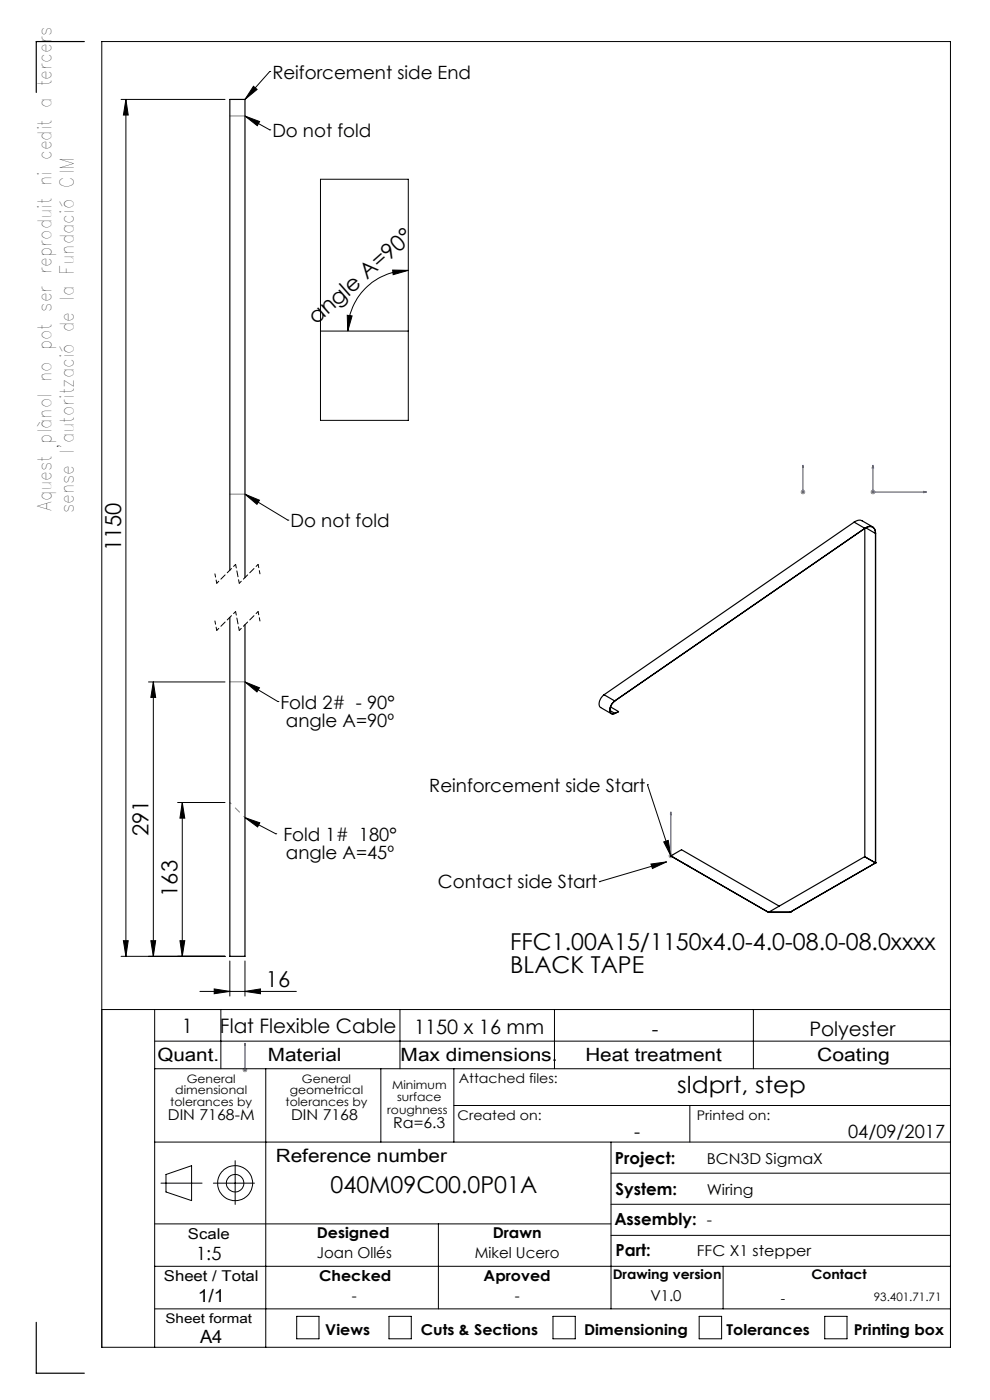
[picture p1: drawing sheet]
<svg xmlns="http://www.w3.org/2000/svg" width="210mm" height="297mm" viewBox="0 0 210 297" stroke-linecap="round" stroke-linejoin="round" font-family="sans-serif">
<g fill="none" stroke="#000" stroke-width=".21">
<path d="M21.6 8.8h180v277h-180zM53.8 18.3l.7 .7-2.5 2.1zM57.2 15.2h.1M57.2 15.2l-5.2 5.9M25.7 21.1h22M26.7 21.1l.5 3.3h-1zM26.7 21.1v181.8M52 24.6l5.2 2.9M52 24.6l3.1 1.2-.5 .9zM57.2 27.5h.1M68 38h18.6v51.2h-18.6zM83.3 57.3l3.3 .1-3.2 .9z"/>
<path d="M86.6 57.4a12.9 12.9 0 0 0-12.8 12.8M68 70.2h18.6M73.7 66.9l1 .1-.9 3.2zM52 104.8l9.1 5.5M52 104.8l3 1.3-.5 .9zM61.1 110.3h.1M31.5 144.7h16.2M32.5 144.7l.5 3.3h-1zM32.5 144.7v58.2M52 144.7l6.9 4.1M52 144.7l3 1.2-.5 .9zM58.9 148.8h.1"/>
<path d="M37.7 170.2h10M38.7 170.2l.5 3.4h-1zM38.7 170.2v32.7M52 173.5l6.5 3.4M52 173.5l3.1 1.1-.5 .8zM58.5 176.9h.1M137.3 166.5h.1M137.3 166.5l5 15.1M140.8 178.6l.9-.3 .6 3.3zM26.2 199.6h1l-.5 3.3zM32 199.6h1l-.5 3.3zM38.2 199.6h1l-.5 3.3z"/>
<path d="M127.1 187h.1M138.1 183.3l3.3-.5-3 1.5zM141.4 182.8l-14.3 4.2M21.6 214.2h180M25.7 202.9h22M32.8 214.2v71.6M42.4 210.3h20.5M45.4 209.8l3.4 .5-3.4 .5zM46.8 214.2v12.5M48.8 203.9v7.4M52 210.3l3.2-.5v1zM52 203.9v7.4"/>
<path d="M84.8 214.2v12.5M117.6 214.2v12.5M159.8 214.2v12.5M32.8 220.9h168.8M32.8 226.7h168.8M56.4 226.7v59.1M80.8 226.7v15.6M96.3 226.7v15.6M96.3 234.5h105.3M146.3 234.5v7.8M32.8 259.6h96.8M32.8 242.3h168.8"/>
<path d="M34.1 251h8.8M35.2 249.2l5.4-1.9v7.4l-5.4-1.8zM45.3 251h8.7M49.9 246.2v9.3M93 259.6v18.1M129.6 242.3v35.4M129.6 255.5h72M129.6 248.9h72M32.8 268.6h168.8M62.9 279.3h4.8v4.7h-4.8zM82.5 279.3h4.7v4.7h-4.7zM117.3 279.3h4.7v4.7h-4.7z"/>
<path d="M129.6 262.1h72M148.3 279.3h4.8v4.7h-4.8zM153.4 268.6v9.1M174.9 279.3h4.8v4.7h-4.8zM201.6 277.7h-168.8"/>
<circle cx="49.9" cy="251" r="1.87"/>
<circle cx="49.9" cy="251" r="3.7"/>
</g>
<g fill="none" stroke="#00f" stroke-width=".21">
<path d="M170.3 98.7v.6v-.6M170.3 98.7v5.7M185.2 98.7l.1 .6h-.3zM185.2 98.7v5.7h11.3M170.3 104.2v.3zM170.3 104.4h.1M196 104.2l.5 .2-.5 .1zM142.3 172.3l.1 .5-.2-.1zM142.3 172.3v9.3l4 2.3M145.9 183.5l.4 .4-.4-.1zM52 221.3v.6v-.6M52 226.8v.3z"/>
<path d="M52 227h.1M52 221.3v5.7"/>
</g>
<g fill="none" stroke="#808080" stroke-width=".21">
<path d="M169.8 104.4h1M170 104l.7 .7M170.3 103.9v1M170.7 104l-.7 .7M184.6 104.4h1.1M184.8 104l.7 .7M185.2 103.9v1M185.5 104l-.7 .7M141.8 181.6h1M142 181.2l.7 .7M142.3 181.1v1M142.7 181.2l-.7 .7"/>
<path d="M51.4 227h1.1M51.6 226.6l.7 .7M52 226.5v1M52.3 226.6l-.7 .7"/>
</g>
<path d="M46 133.7l-.4-2M46 123.7l-.4-2M55.1 131.7l-.3-2M55.1 121.7l-.3-2" fill="none" stroke="#000" stroke-width=".21" stroke-dasharray="1.3 .6" stroke-dashoffset=".6"/>
<path d="M50 119.7l-4 4M54.8 119.7l-4 4M50 129.7l-4 4M54.8 129.7l-4 4" fill="none" stroke="#000" stroke-width=".21" stroke-dasharray="1.3 .6" stroke-dashoffset=".7"/>
<path d="M50.8 133.7l-.8-4M50.8 123.7l-.8-4" fill="none" stroke="#000" stroke-width=".21" stroke-dasharray="1.3 .6" stroke-dashoffset=".5"/>
<path d="M52 173.4l-3.2-3.2" fill="none" stroke="#808080" stroke-width=".21" stroke-dasharray="15.2 1.3 1.3 1.3" stroke-dashoffset="14.9"/>
<path d="M52 24.6h-3.2M52 104.8h-3.2M52 144.6h-3.2" fill="none" stroke="#808080" stroke-width=".21" stroke-dasharray="15.2 1.3 1.3 1.3"/>
<path d="M17.9 8.8h-10.2v10.8M7.7 280.5v10.8h10.2" fill="none" stroke="#000" stroke-width=".25"/>
<g fill="#000">
<path d="M53.8 18.3l.7 .7-2.5 2.1zM52 24.6l3.1 1.2-.5 .9zM52 104.8l3 1.3-.5 .9zM52 144.7l3 1.2-.5 .9zM52 173.5l3.1 1.1-.5 .8zM140.8 178.6l.9-.3 .6 3.3zM138.1 183.3l3.3-.5-3 1.5z"/>
<path d="M83.3 57.3l3.3 .1-3.2 .9zM73.7 66.9l1 .1-.9 3.2z"/>
</g>
<g fill="#00f">
<path d="M170.3 98.7v.6zM170.3 104.2v.3zM185.2 98.7l-.2 .6h.3zM196 104.2v.3l.5-.1zM145.9 183.5l.4 .4-.4-.1zM142.3 172.3l.1 .5-.2-.1z"/>
<path d="M52 221.3v.6zM52 226.8v.3z"/>
</g>
<g fill="#000">
<path d="M38.2 199.6h1l-.5 3.3zM38.7 170.2l.5 3.4h-1zM32 199.6h1l-.5 3.3zM32.5 144.7l.5 3.3h-1zM26.2 199.6h1l-.5 3.3zM26.7 21.1l.5 3.3h-1z"/>
<path d="M45.4 209.8l3.4 .5-3.4 .5zM52 210.3l3.2-.5v1z"/>
</g>
<g fill="none" stroke="#000" stroke-width=".25">
<path d="M181.2 110.8l.7-.4 .6-.1 2.6 1.5M181.2 110.8l2.2 1.3M181.2 110.8l-53.1 36.6M183.4 112.1a1.31 1.31 0 0 1 1.6-.4 1.31 1.31 0 0 1 .7 1.4M183.4 112.1a1.29 1.29 0 0 1 1.6-.3 1.29 1.29 0 0 1 .7 1.4M183.4 112.1l-53 36.6M183.4 112.1v69.6M183.7 112l2 1.2M185.7 113.1v.1M185.7 113.1v70M48.8 121v-99.9h3.2v101.5M48.8 131v71.9h3.2v-70.4"/>
<path d="M128.1 147.4a2.09 2.09 0 0 0-.8 2.6l2.4 1.4M128.1 147.4l2.3 1.3M129.4 150.7l1 .6M129.5 150l1.7 1M130.4 148.7a2.11 2.11 0 0 0-.8 2.6l.4 .2 .4-.1M130.4 148.7a2 2 0 0 0-.8 2.6l.4 .1 .4-.1M130.4 148.7h.1M130.4 151.3v.1M131.2 151l-.8 .4M131.2 151l-.8 .3M142.3 181.6l2.3-1.3 20.7 11.9M142.3 181.6l20.7 12"/>
<path d="M142.3 181.6h.1M163 193.5h.1M163 193.5v.1M163.2 193.5l-.2 .1M163.2 193.5h-.2M163.2 193.5h4.5M167.6 193.5h.1M167.7 193.5l-4.6 .1M167.7 193.5h.1M183.4 181.7h.1M183.4 181.7l-20.2 11.8M183.4 181.7l2.3 1.4"/>
<path d="M185.7 183.1h.1M185.7 183.1l-18 10.4"/>
</g>
<g font-size="4.9">
<text x="108.2" y="201.6">FFC1.00A15/1150x4.0-4.0-08.0-08.0xxxx</text>
<text x="108.2" y="206.5">BLACK TAPE</text>
<text x="143.7" y="231.9">sldprt, step</text>
<text x="70.1" y="253">040M09C00.0P01A</text>
</g>
<g font-size="4.7">
<text x="67.1" y="69" transform="rotate(-42 67.1 69)">angle A=90°</text>
<text x="25.7" y="117" transform="rotate(-90 25.7 117)">1150</text>
<text x="31.5" y="177.4" transform="rotate(-90 31.5 177.4)">291</text>
<text x="37.7" y="190.2" transform="rotate(-90 37.7 190.2)">163</text>
<text x="56.4" y="209.3">16</text>
</g>
<g font-size="4.2">
<text x="38.6" y="219.1">1</text>
<text x="46.7" y="219.2">Flat Flexible Cable</text>
<text x="87.8" y="219.5">1150 x 16 mm</text>
<text x="138.3" y="219.7">-</text>
<text x="171.7" y="219.7">Polyester</text>
</g>
<g font-size="4">
<text x="10.9" y="108.4" transform="rotate(-90 10.9 108.4)">Aquest plànol no pot ser reproduit ni cedit a tercers</text>
<text x="15.6" y="108.9" transform="rotate(-90 15.6 108.9)">sense l'autorització de la Fundació CIM</text>
</g>
<g font-size="3.9">
<text x="57.8" y="16.7">Reiforcement side End</text>
<text x="57.8" y="29">Do not fold</text>
<text x="61.6" y="111.8">Do not fold</text>
<text x="59.5" y="150.3">Fold 2# - 90°</text>
<text x="60.7" y="154.2">angle A=90º</text>
<text x="91.1" y="167.9">Reinforcement side Start</text>
<text x="60.1" y="178.3">Fold 1# 180°</text>
<text x="60.7" y="182.2">angle A=45º</text>
<text x="92.9" y="188.5">Contact side Start</text>
<text x="33.4" y="225.1">Quant.</text>
<text x="56.8" y="225.1">Material</text>
<text x="85" y="225.1">Max dimensions.</text>
<text x="124.2" y="225.1">Heat treatment</text>
<text x="173.4" y="225.1">Coating</text>
<text x="134.5" y="241.3">-</text>
<text x="179.9" y="241.3">04/09/2017</text>
<text x="58.5" y="246.6">Reference number</text>
<text x="41.6" y="267.3">1:5</text>
<text x="41.9" y="276.1">1/1</text>
<text x="42.4" y="284.9">A4</text>
</g>
<g font-size="3.5">
<text x="130.5" y="246.9">Project:</text>
<text x="130.6" y="253.5">System:</text>
<text x="130.3" y="259.8">Assembly: -</text>
<text x="130.6" y="266.4">Part:</text>
</g>
<g font-size="3.2">
<text x="35.6" y="237.6">DIN 7168-M</text>
<text x="61.7" y="237.6">DIN 7168</text>
<text x="83.4" y="239.3">Ra=6.3</text>
<text x="149.9" y="246.9">BCN3D SigmaX</text>
<text x="149.9" y="253.5">Wiring</text>
<text x="39.9" y="262.9">Scale</text>
<text x="67.2" y="262.5">Designed</text>
<text x="104.5" y="262.5">Drawn</text>
<text x="67.2" y="266.9">Joan Ollés</text>
<text x="100.7" y="266.9">Mikel Ucero</text>
<text x="147.8" y="266.4">FFC X1 stepper</text>
<text x="34.8" y="271.7">Sheet / Total</text>
<text x="67.7" y="271.7">Checked</text>
<text x="102.6" y="271.7">Aproved</text>
<text x="74.6" y="276.1">-</text>
<text x="109.2" y="276.1">-</text>
<text x="138" y="276.1">V1.0</text>
<text x="69" y="283.1">Views</text>
<text x="89.3" y="283.1">Cuts &amp; Sections</text>
<text x="123.9" y="283.1">Dimensioning</text>
<text x="154.1" y="283.2">Tolerances</text>
<text x="181.1" y="283.2">Printing box</text>
</g>
<g font-size="2.8">
<text x="97.3" y="229.7">Attached files:</text>
<text x="97.1" y="237.7">Created on:</text>
<text x="147.8" y="237.7">Printed on:</text>
<text x="130" y="271.4">Drawing version</text>
<text x="172.1" y="271.4">Contact</text>
<text x="35.1" y="280.7">Sheet format</text>
<text x="165.6" y="276.4">-</text>
</g>
<g font-size="2.5">
<text x="37.2" y="232.1">dimensional</text>
<text x="39.6" y="229.7">General</text>
<text x="61.5" y="232.1">geometrical</text>
<text x="64" y="229.7">General</text>
<text x="83.2" y="231">Minimum</text>
<text x="84.2" y="233.5">surface</text>
<text x="36.1" y="234.6">tolerances by</text>
<text x="60.6" y="234.6">tolerances by</text>
<text x="82.1" y="236.2">roughness</text>
<text x="185.4" y="276.1">93.401.71.71</text>
</g>
</svg>
